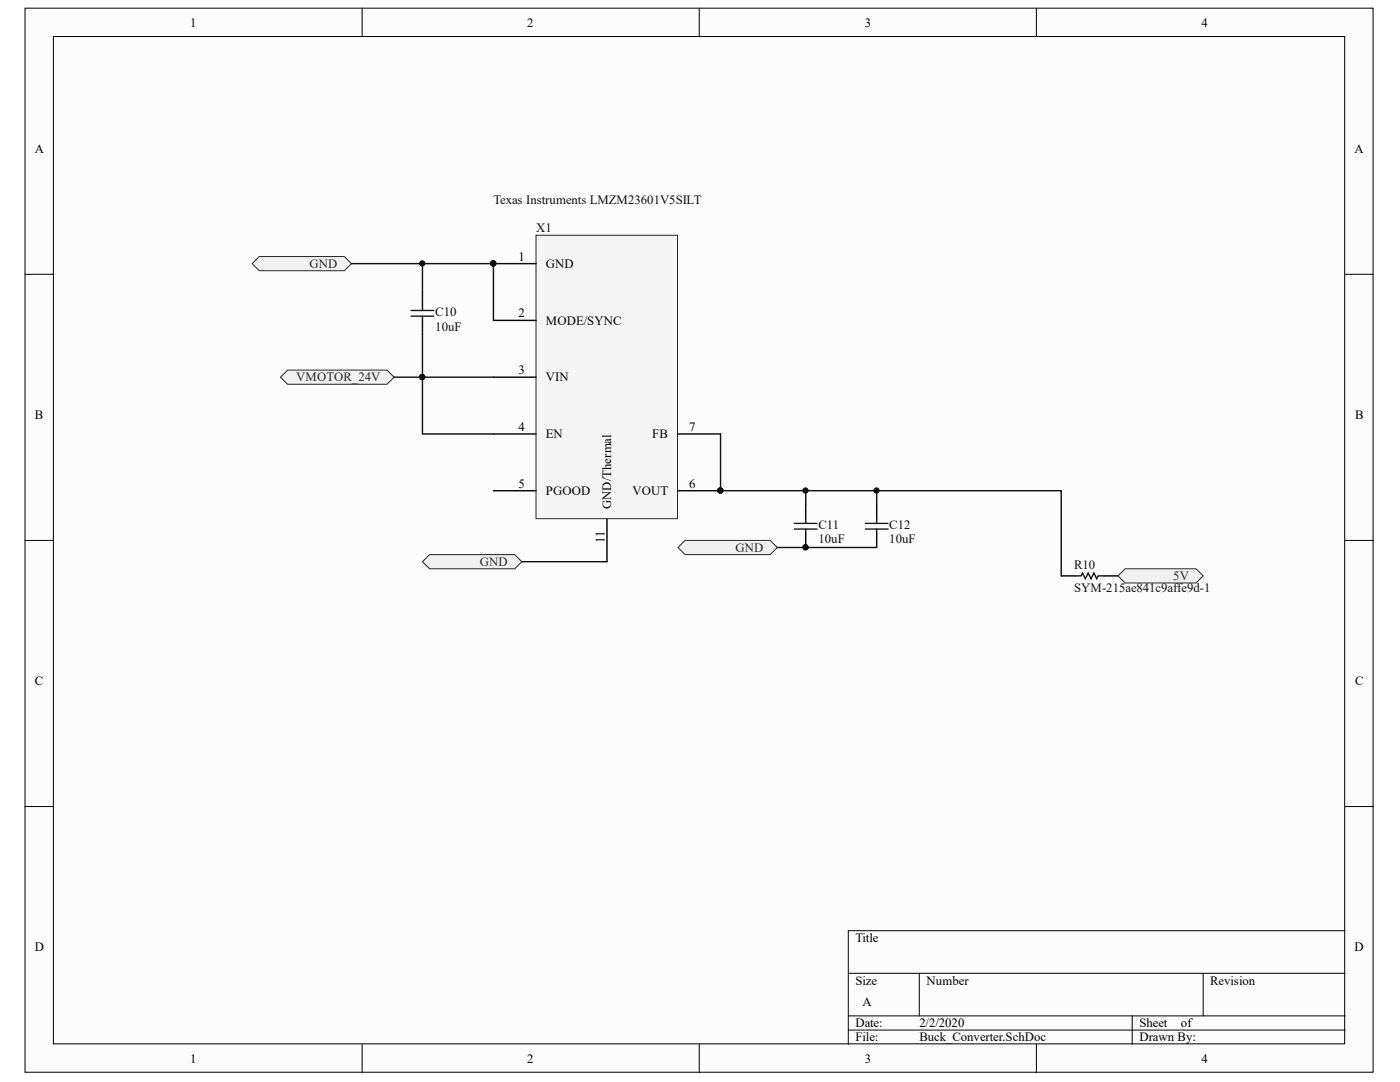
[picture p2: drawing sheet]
<svg xmlns="http://www.w3.org/2000/svg" width="279mm" height="216mm" viewBox="0 0 279 216" stroke-linecap="round" stroke-linejoin="round" font-family="sans-serif">
<g fill="#fcfcfc" stroke="#000" stroke-width=".2">
<path d="M5 1.6h269v212.4h-269z"/>
<path d="M10.7 7.3h257.7v201h-257.7z"/>
</g>
<g fill="none" stroke="#000" stroke-width=".2">
<path d="M72.3 1.6v5.7M139.6 1.6v5.7M206.8 1.6v5.7M5 54.7h5.7M268.4 54.7h5.7M5 107.8h5.7M268.4 107.8h5.7M5 160.9h5.7M268.4 160.9h5.7M169.3 194.2h99.1M183.5 194.2v8.5M240.1 194.2v8.5"/>
<path d="M268.4 185.7h-99.1v22.7M72.3 208.4v5.6M139.6 208.4v5.6M169.3 202.7h99.1M169.3 205.5h99.1M206.8 208.4v5.6M226 202.7v5.7"/>
</g>
<path d="M107 46.9h28.2v56.6h-28.2z" fill="#f5f5f5" stroke="#262626" stroke-width=".2"/>
<path d="M98.5 52.6h8.5M98.5 63.9h8.5M98.5 75.3h8.5M98.5 86.6h8.5M98.5 97.9h8.5M135.3 86.6h8.5M135.3 97.9h8.5M121.1 103.6v8.5" fill="none" stroke="#000" stroke-width=".28"/>
<g fill="#0e0e0e" stroke="#0e0e0e" stroke-width=".2">
<circle cx="98.4" cy="52.6" r=".52"/>
<circle cx="143.8" cy="97.9" r=".52"/>
</g>
<g fill="#f0f0f0" stroke="#262626" stroke-width=".2">
<path d="M50.3 52.6l1.4-1.4h17l1.4 1.4-1.4 1.4h-17z" fill-rule="evenodd"/>
<path d="M56 75.3l1.4-1.5h19.8l1.4 1.5-1.4 1.4h-19.8z" fill-rule="evenodd"/>
</g>
<path d="M84.3 58.3v2.8M84.3 63.9v2.9M160.8 100.8v2.8M160.8 106.4v2.8M175 100.8v2.8M175 106.4v2.8" fill="none" stroke="#000" stroke-width=".28"/>
<path d="M82 63.1h4.6M82 62h4.6M84.3 61.1v.9M84.3 63.1v.8M158.5 105.6h4.6M158.5 104.4h4.6M160.8 103.6v.8M160.8 105.6v.8M172.7 105.6h4.5M172.7 104.4h4.5M175 103.6v.8M175 105.6v.8" fill="none" stroke="#1c1c1c" stroke-width=".28"/>
<path d="M84.3 52.6v5.7M78.6 75.3h19.9M84.3 66.8v8.5" fill="none" stroke="#0e0e0e" stroke-width=".28"/>
<g fill="#0e0e0e" stroke="#0e0e0e" stroke-width=".2">
<circle cx="84.3" cy="75.2" r=".52"/>
<circle cx="84.3" cy="52.6" r=".52"/>
<circle cx="160.8" cy="109.2" r=".52"/>
</g>
<path d="M135.3 109.2l1.4-1.4h17l1.4 1.4-1.4 1.5h-17z" fill-rule="evenodd" fill="#f0f0f0" stroke="#262626" stroke-width=".2"/>
<path d="M84.3 75.3v11.3h14.2M160.8 97.9v2.9M175 97.9v2.9M155.1 109.2h19.9" fill="none" stroke="#0e0e0e" stroke-width=".28"/>
<g fill="#0e0e0e" stroke="#0e0e0e" stroke-width=".2">
<circle cx="160.8" cy="97.9" r=".52"/>
<circle cx="174.9" cy="97.9" r=".52"/>
<circle cx="84.3" cy="75.2" r=".52"/>
</g>
<path d="M84.3 112.1l1.4-1.4h17l1.4 1.4-1.4 1.4h-17z" fill-rule="evenodd" fill="#f0f0f0" stroke="#262626" stroke-width=".2"/>
<path d="M70.1 52.6h28.4v11.3M104.1 112.1h17" fill="none" stroke="#0e0e0e" stroke-width=".28"/>
<circle cx="98.4" cy="52.6" r=".52" fill="#0e0e0e" stroke="#0e0e0e" stroke-width=".2"/>
<path d="M211.8 114.9h2.8M220.3 114.9h2.8" fill="none" stroke="#000" stroke-width=".28"/>
<path d="M214.6 114.9h1.2l.2-.6 .6 1.2 .6-1.2 .5 1.2 .6-1.2 .6 1.2 .3-.6h1.1" fill="none" stroke="#1c1c1c" stroke-width=".28"/>
<path d="M223.1 114.9l1.4-1.4h14.2l1.4 1.4-1.4 1.4h-14.2z" fill-rule="evenodd" fill="#f0f0f0" stroke="#262626" stroke-width=".2"/>
<path d="M143.8 86.6v11.3h68v17" fill="none" stroke="#0e0e0e" stroke-width=".28"/>
<circle cx="143.8" cy="97.9" r=".52" fill="#0e0e0e" stroke="#0e0e0e" stroke-width=".2"/>
<g font-size="2.5">
<text x="38" y="5.3">1</text>
<text x="105.2" y="5.3">2</text>
<text x="172.6" y="5.3">3</text>
<text x="239.8" y="5.3">4</text>
<text x="6.9" y="30.4">A</text>
<text x="270.4" y="30.4">A</text>
<text x="103.5" y="52">1</text>
<text x="109" y="53.5">GND</text>
<text x="103.5" y="63.3">2</text>
<text x="109" y="64.8">MODE/SYNC</text>
<text x="103.5" y="74.7">3</text>
<text x="109" y="76.1">VIN</text>
<text x="6.9" y="83.6">B</text>
<text x="270.4" y="83.6">B</text>
<text x="103.5" y="86">4</text>
<text x="109" y="87.4">EN</text>
<text x="130.2" y="87.4">FB</text>
<text x="137.5" y="86">7</text>
<text x="103.5" y="97.3">5</text>
<text x="109" y="98.8">PGOOD</text>
<text x="122" y="101.6" transform="rotate(-90 122 101.6)">GND/Thermal</text>
<text x="126.2" y="98.8">VOUT</text>
<text x="137.5" y="97.3">6</text>
<text x="120.6" y="108.3" transform="rotate(-90 120.6 108.3)">11</text>
<text x="6.9" y="136.7">C</text>
<text x="270.4" y="136.7">C</text>
<text x="6.9" y="189.8">D</text>
<text x="170.7" y="188">Title</text>
<text x="270.4" y="189.8">D</text>
<text x="170.7" y="196.5">Size</text>
<text x="184.9" y="196.5">Number</text>
<text x="241.5" y="196.5">Revision</text>
<text x="172.1" y="200.8">A</text>
<text x="170.7" y="205">Date:</text>
<text x="170.7" y="207.8">File:</text>
<text x="183.5" y="205">2/2/2020</text>
<text x="183.5" y="207.8">Buck_Converter.SchDoc</text>
<text x="227.4" y="205">Sheet</text>
<text x="227.4" y="207.8">Drawn By:</text>
<text x="235.7" y="205">of</text>
<text x="38" y="212.1">1</text>
<text x="105.2" y="212.1">2</text>
<text x="172.6" y="212.1">3</text>
<text x="239.8" y="212.1">4</text>
</g>
<g font-size="2.5" fill="#0e0e0e">
<text x="98.5" y="40.8">Texas Instruments LMZM23601V5SILT</text>
<text x="107" y="46.3">X1</text>
<text x="86.9" y="63.1">C10</text>
<text x="86.9" y="66">10uF</text>
<text x="163.3" y="105.5">C11</text>
<text x="177.5" y="105.5">C12</text>
<text x="163.3" y="108.4">10uF</text>
<text x="177.5" y="108.4">10uF</text>
<text x="214.4" y="113.5">R10</text>
<text x="214.4" y="118.1">SYM-215ae841c9affe9d-1</text>
</g>
<g font-size="2.5" fill="#262626">
<text x="61.8" y="53.5">GND</text>
<text x="59.1" y="76.1">VMOTOR_24V</text>
<text x="95.8" y="113">GND</text>
<text x="146.8" y="110.1">GND</text>
<text x="234.1" y="115.8">5V</text>
</g>
</svg>
